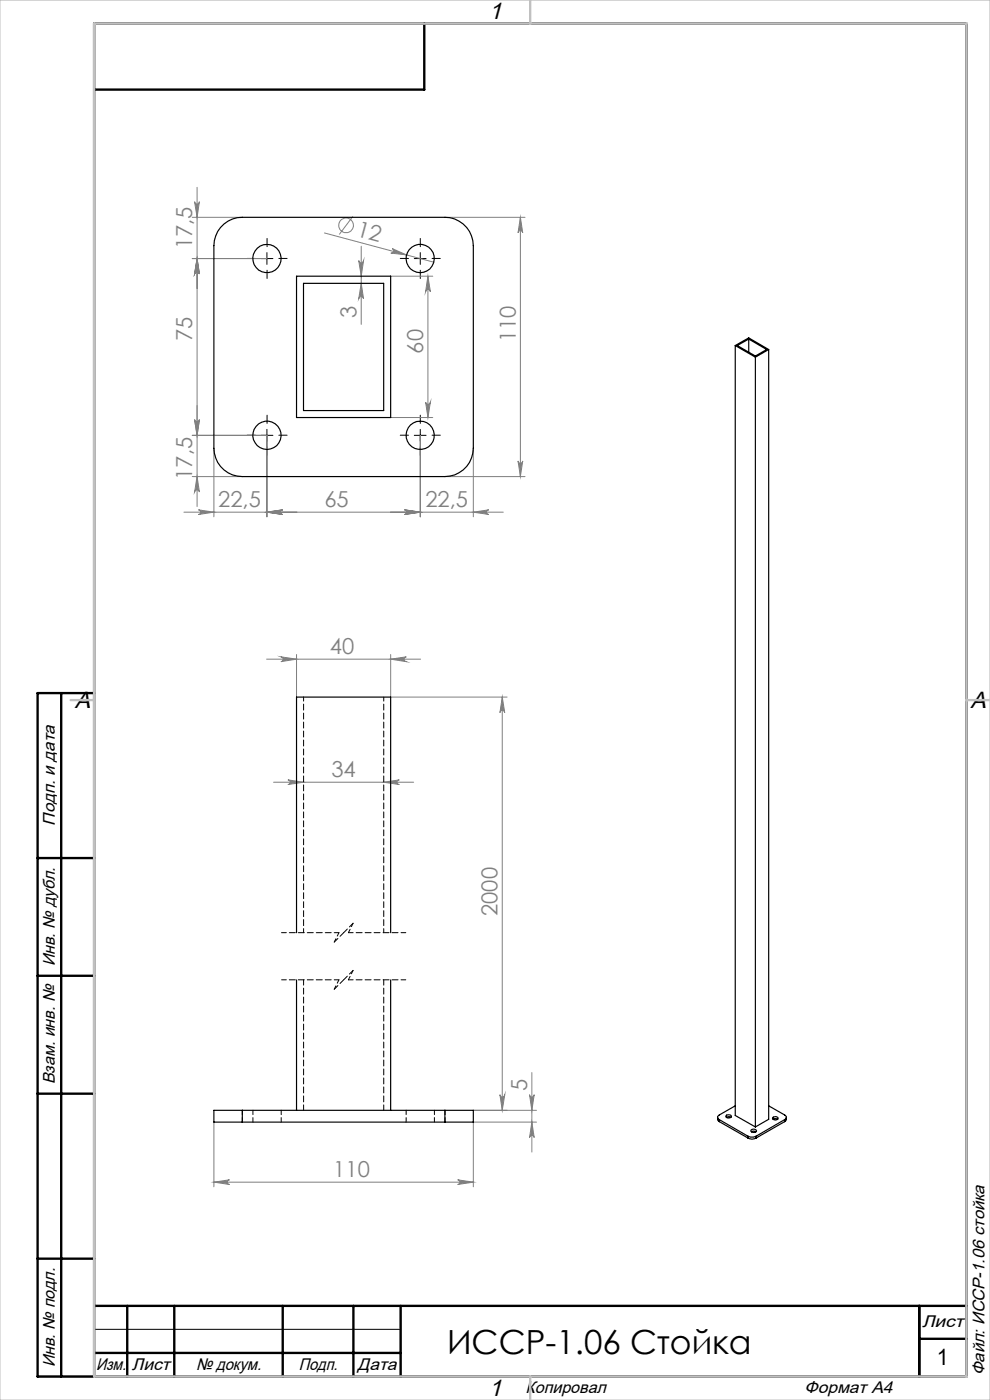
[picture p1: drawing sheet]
<svg xmlns="http://www.w3.org/2000/svg" width="210mm" height="297mm" viewBox="0 0 210 297" stroke-linecap="round" stroke-linejoin="round" font-family="sans-serif">
<g fill="none" stroke="#808080" stroke-width=".21">
<path d="M41.8 39.8v67.7M40.8 54.9h15.8M40.8 46.1h10.6M41.3 42.8a.51 .51 0 0 0 .5 .5 .51 .51 0 0 0 .5-.5l-.5 3.3zM41.8 54.9l.5 3.2a.51 .51 0 0 0-.5-.4 .51 .51 0 0 0-.5 .4zM68.8 49.4l23.2 6.2M74.9 45.9l-2.9 3.8M76.1 55.3a.51 .51 0 0 0 .5 .5 .51 .51 0 0 0 .5-.5l-.5 3.3zM76.6 52.2v16.6M82.9 58.6h8.9M83.2 52.7l3 1.4-3.3-.4a.5 .5 0 0 0 .6-.4 .5 .5 0 0 0-.3-.6zM90.8 58.6v30"/>
<path d="M90.8 58.6l.5 3.3a.51 .51 0 0 0-.5-.5 .51 .51 0 0 0-.5 .5zM94.4 46.1h17M110.4 46.1v55M110.4 46.1l.5 3.3a.49 .49 0 0 0-.5-.5 .49 .49 0 0 0-.5 .5zM76.6 60.1l.5 3.3a.51 .51 0 0 0-.5-.5 .51 .51 0 0 0-.5 .5zM40.8 92.4h15.8v17.2M41.3 89a.51 .51 0 0 0 .5 .5 .51 .51 0 0 0 .5-.5l-.5 3.4zM45.4 95.1v14.5M82.9 88.6h8.9M89.1 92.4v17.2M90.3 85.3a.51 .51 0 0 0 .5 .5 .51 .51 0 0 0 .5-.5l-.5 3.3zM100.4 95.1v14.5"/>
<path d="M109.9 97.8a.49 .49 0 0 0 .5 .5 .49 .49 0 0 0 .5-.5l-.5 3.3zM39 108.7h67.8M40.8 101.1h10.6M41.8 101.1l.5 3.3a.51 .51 0 0 0-.5-.5 .51 .51 0 0 0-.5 .5zM42.1 108.2l3.3 .5-3.3 .4a.49 .49 0 0 0 .5-.4 .49 .49 0 0 0-.5-.5zM56.6 108.7l3.3-.5a.49 .49 0 0 0-.5 .5 .49 .49 0 0 0 .5 .4zM85.8 108.2l3.3 .5-3.3 .4a.49 .49 0 0 0 .5-.4 .49 .49 0 0 0-.5-.5zM94.4 101.1h17M100.4 108.7l3.3-.5a.49 .49 0 0 0-.5 .5 .49 .49 0 0 0 .5 .4zM56.6 139.8h32.6M59.6 139.3l3.3 .5-3.3 .6a.51 .51 0 0 0 .5-.5 .51 .51 0 0 0-.5-.6zM62.9 138.8v9.1"/>
<path d="M82.9 138.8v9.1h24.7M82.9 139.8l3.3-.5a.51 .51 0 0 0-.5 .6 .51 .51 0 0 0 .5 .5zM106.5 147.9v87.6M106.5 147.9l.6 3.3a.51 .51 0 0 0-.5-.5 .51 .51 0 0 0-.6 .5zM58 165.9h29.7M61.1 165.4l3.3 .5-3.3 .5a.49 .49 0 0 0 .5-.5 .49 .49 0 0 0-.5-.5zM81.4 165.9l3.3-.5a.49 .49 0 0 0-.5 .5 .49 .49 0 0 0 .5 .5zM45.4 238.1v13.7M100.4 235.5h13.4M106 232.2a.51 .51 0 0 0 .6 .5 .51 .51 0 0 0 .5-.5l-.6 3.3zM112.3 232.2a.49 .49 0 0 0 .5 .5 .49 .49 0 0 0 .5-.5l-.5 3.3zM112.8 227.5v16.9"/>
<path d="M112.8 238.1l.5 3.2a.49 .49 0 0 0-.5-.4 .49 .49 0 0 0-.5 .4zM113.8 238.1h-13.4v13.7M45.4 250.8l3.3-.5a.49 .49 0 0 0-.5 .5 .49 .49 0 0 0 .5 .5zM45.4 250.8h55M97.1 250.3l3.3 .5-3.3 .5a.49 .49 0 0 0 .4-.5 .49 .49 0 0 0-.4-.5z"/>
<circle cx="73.4" cy="47.8" r="1.56"/>
</g>
<g fill="none" stroke="#000" stroke-width=".21" stroke-dasharray="15.2 1.3 1.3 1.3">
<path d="M54.2 54.8h-1.8M56.7 52.3v-1.7M56.7 57.3v1.8M59.2 54.8h1.7M86.7 54.8h-1.8M89.2 52.3v-1.7M89.2 57.3v1.8M91.7 54.8h1.7M54.2 92.3h-1.8M56.7 89.8v-1.7M56.7 94.8v1.8M59.2 92.3h1.7"/>
<path d="M86.7 92.3h-1.8M89.2 89.8v-1.7M89.2 94.8v1.8M91.7 92.3h1.7"/>
</g>
<path d="M55.4 54.9h2.5M56.6 53.6v2.5M87.9 54.9h2.5M89.1 53.6v2.5M55.4 92.4h2.5M56.6 91.1v2.5M87.9 92.4h2.5M89.1 91.1v2.5M20 282h65" fill="none" stroke="#000" stroke-width=".21"/>
<path d="M71.9 197.9h-12.2M86.1 197.9h-12.2M71.9 207.9h-12.2M86.1 207.9h-12.2" fill="none" stroke="#000" stroke-width=".21" stroke-dasharray="1.3 .6" stroke-dashoffset=".3"/>
<path d="M70.9 199.9l1-2M73.9 197.9l1-2M70.9 209.9l1-2M73.9 207.9l1-2" fill="none" stroke="#000" stroke-width=".21" stroke-dasharray="1.3 .6" stroke-dashoffset=".5"/>
<path d="M72.9 197.9l-2 2M74.9 195.9l-2 2M72.9 207.9l-2 2M74.9 205.9l-2 2" fill="none" stroke="#000" stroke-width=".21" stroke-dasharray="1.3 .6" stroke-dashoffset=".2"/>
<path d="M20 147v145" fill="none" stroke="#000" stroke-width=".25"/>
<g fill="none" stroke="#000" stroke-width=".5">
<path d="M90 5v14h-70M13 147v145M20 147h-12v145h197v-287h-185v287M8 182h12M8 207h12M8 232h12M8 267h12M20 277h185M27 277v15M37 277v15M60 277v15M75 277v15"/>
<path d="M85 277v15M195 277v15M20 287h65M195 284h10"/>
</g>
<path d="M0 0h210v297h-210z" fill="none" stroke="#c0c0c0" stroke-width=".21"/>
<path d="M20 5h185v287h-185zM112.5 0v5M15 148.5h5M205 148.5h5M112.5 292v5" fill="none" stroke="#c0c0c0" stroke-width=".5"/>
<g fill="#808080">
<path d="M83.2 52.7l3 1.4-3.3-.4a.5 .5 0 0 0 .6-.4 .5 .5 0 0 0-.3-.6z"/>
<path d="M82.9 139.8l3.3-.5a.51 .51 0 0 0-.5 .6 .51 .51 0 0 0 .5 .5zM59.6 139.3l3.3 .5-3.3 .6a.51 .51 0 0 0 .5-.5 .51 .51 0 0 0-.5-.6z"/>
<path d="M45.4 250.8l3.3-.5a.49 .49 0 0 0-.5 .5 .49 .49 0 0 0 .5 .5zM97.1 250.3l3.3 .5-3.3 .5a.49 .49 0 0 0 .4-.5 .49 .49 0 0 0-.4-.5zM61.1 165.4l3.3 .5-3.3 .5a.49 .49 0 0 0 .5-.5 .49 .49 0 0 0-.5-.5zM81.4 165.9l3.3-.5a.49 .49 0 0 0-.5 .5 .49 .49 0 0 0 .5 .5zM56.6 108.7l3.3-.5a.49 .49 0 0 0-.5 .5 .49 .49 0 0 0 .5 .4zM85.8 108.2l3.3 .5-3.3 .4a.49 .49 0 0 0 .5-.4 .49 .49 0 0 0-.5-.5zM42.1 108.2l3.3 .5-3.3 .4a.49 .49 0 0 0 .5-.4 .49 .49 0 0 0-.5-.5zM56.6 108.7l3.3-.5a.49 .49 0 0 0-.5 .5 .49 .49 0 0 0 .5 .4zM85.8 108.2l3.3 .5-3.3 .4a.49 .49 0 0 0 .5-.4 .49 .49 0 0 0-.5-.5zM100.4 108.7l3.3-.5a.49 .49 0 0 0-.5 .5 .49 .49 0 0 0 .5 .4z"/>
<path d="M112.8 238.1l.5 3.2a.49 .49 0 0 0-.5-.4 .49 .49 0 0 0-.5 .4zM112.3 232.2a.49 .49 0 0 0 .5 .5 .49 .49 0 0 0 .5-.5l-.5 3.3zM90.3 85.3a.51 .51 0 0 0 .5 .5 .51 .51 0 0 0 .5-.5l-.5 3.3zM90.8 58.6l.5 3.3a.51 .51 0 0 0-.5-.5 .51 .51 0 0 0-.5 .5zM76.6 60.1l.5 3.3a.51 .51 0 0 0-.5-.5 .51 .51 0 0 0-.5 .5zM76.1 55.3a.51 .51 0 0 0 .5 .5 .51 .51 0 0 0 .5-.5l-.5 3.3zM41.3 89a.51 .51 0 0 0 .5 .5 .51 .51 0 0 0 .5-.5l-.5 3.4zM41.8 54.9l.5 3.2a.51 .51 0 0 0-.5-.4 .51 .51 0 0 0-.5 .4zM41.8 54.9l.5 3.2a.51 .51 0 0 0-.5-.4 .51 .51 0 0 0-.5 .4zM41.3 42.8a.51 .51 0 0 0 .5 .5 .51 .51 0 0 0 .5-.5l-.5 3.3z"/>
<path d="M106.5 147.9l.6 3.3a.51 .51 0 0 0-.5-.5 .51 .51 0 0 0-.6 .5zM106 232.2a.51 .51 0 0 0 .6 .5 .51 .51 0 0 0 .5-.5l-.6 3.3zM110.4 46.1l.5 3.3a.49 .49 0 0 0-.5-.5 .49 .49 0 0 0-.5 .5zM109.9 97.8a.49 .49 0 0 0 .5 .5 .49 .49 0 0 0 .5-.5l-.5 3.3zM41.3 89a.51 .51 0 0 0 .5 .5 .51 .51 0 0 0 .5-.5l-.5 3.4zM41.8 101.1l.5 3.3a.51 .51 0 0 0-.5-.5 .51 .51 0 0 0-.5 .5z"/>
</g>
<g fill="none" stroke="#000" stroke-width=".25">
<path d="M46.8 48.3a6 6 0 0 1 4.6-2.2h43a6 6 0 0 1 6 6v43a6 6 0 0 1-6 6h-43a6 6 0 0 1-6-6v-43a6.3 6.3 0 0 1 1.4-3.8zM62.9 58.6h20v30h-20zM64.4 60.1h17v27h-17zM156 73.3l4.2 2.5M156 73.3v163.3l4.2 2.5M156 73.3l2.8-1.6 4.3 2.5M156.4 73.3l2.4-1.4 3.8 2.3-2.4 1.3zM158.8 71.9v2.8M160.2 75.8v163.3M163.1 74.2l-2.9 1.6M163.1 74.2v163.3l-2.9 1.6M62.9 197.9v-50h20v50"/>
<path d="M62.9 207.9v27.6M82.9 207.9v27.6M51.4 235.5h-6v2.6h6M51.4 235.5v2.6M51.4 235.5h43M51.4 238.1h43M94.4 235.5h6v2.6h-6M94.4 235.5v2.6M152.2 237l.1 .6 .3 .3M152.6 237.5l6.1 3.5M152.6 237.5v.4M152.6 237.9l6.1 3.5"/>
<path d="M154.1 236.6l.3-.1a.4 .4 0 0 1 .6 0 .4 .4 0 0 1-.1 .6 .52 .52 0 0 1-.6 .1 .52 .52 0 0 1-.2-.6zM154.1 237l.5-.1 .4 .1M156 234.6l-3.4 1.9a.52 .52 0 0 0-.4 .5 .52 .52 0 0 0 .4 .5M159.4 239.7a.66 .66 0 0 1 1 .3 .62 .62 0 0 1-.6 .3 .62 .62 0 0 1-.5-.6zM163.1 234.6l3.3 1.9a.52 .52 0 0 1 .4 .5 .52 .52 0 0 1-.4 .5M163.9 237.1a.61 .61 0 0 1 .7-.2 .61 .61 0 0 1 .4 .5 .65 .65 0 0 1-1.1-.3zM164 237.5l.3-.2 .7 .2M166.4 237.5l-6 3.5M166.4 237.5v.4M166.4 237.9l-6 3.5M166.8 237v.6l-.4 .3M158.7 241l.5 .2 1.2-.2"/>
<path d="M158.7 241.4a1.78 1.78 0 0 0 1.7 0M158.7 241v.4M159.4 240.1l.4-.1 .5 .1M160.4 241v.4"/>
<circle cx="56.6" cy="54.8" r="2.99"/>
<circle cx="89.1" cy="54.9" r="2.99"/>
<circle cx="56.6" cy="92.4" r="3"/>
<circle cx="89.1" cy="92.4" r="3"/>
</g>
<path d="M64.4 197.9v-50M81.4 197.9v-50" fill="none" stroke="#000" stroke-width=".21" stroke-dasharray="1.3 .6" stroke-dashoffset=".4"/>
<path d="M51.4 238v-2.5M53.7 235.5v2.5M59.7 238v-2.5M86.2 235.5v2.5M92.2 238v-2.5M94.4 238v-2.5" fill="none" stroke="#000" stroke-width=".21" stroke-dasharray="1.3 .6" stroke-dashoffset=".3"/>
<path d="M64.4 235.5v-27.6M81.4 235.5v-27.6" fill="none" stroke="#000" stroke-width=".21" stroke-dasharray="1.3 .6" stroke-dashoffset=".1"/>
<text font-size="7.1" x="94.8" y="287.2">ИССР-1.06 Стойка</text>
<g font-size="5">
<text x="103.7" y="4.1">1</text>
<text x="15.9" y="150.1">A</text>
<text x="205.9" y="150.1">A</text>
<text x="103.7" y="296.1">1</text>
</g>
<text font-size="4.8" x="198.8" y="289.6">1</text>
<g font-size="4.7" fill="#808080">
<text x="40.8" y="52.9" transform="rotate(-90 40.8 52.9)">17,5</text>
<text x="75.5" y="50.1" transform="rotate(15 75.5 50.1)">12</text>
<text x="75.6" y="67.5" transform="rotate(-90 75.6 67.5)">3</text>
<text x="40.8" y="72.3" transform="rotate(-90 40.8 72.3)">75</text>
<text x="89.8" y="75" transform="rotate(-90 89.8 75)">60</text>
<text x="109.4" y="72.6" transform="rotate(-90 109.4 72.6)">110</text>
<text x="40.8" y="101.8" transform="rotate(-90 40.8 101.8)">17,5</text>
<text x="46.3" y="107.6">22,5</text>
<text x="68.8" y="107.6">65</text>
<text x="90.2" y="107.6">22,5</text>
<text x="70" y="138.8">40</text>
<text x="70.3" y="164.9">34</text>
<text x="105.6" y="194.3" transform="rotate(-90 105.6 194.3)">2000</text>
<text x="111.8" y="231.4" transform="rotate(-90 111.8 231.4)">5</text>
<text x="70.7" y="249.8">110</text>
</g>
<g font-size="3.6">
<text x="11.6" y="175.1" transform="rotate(-90 11.6 175.1)">Подп. и дата</text>
<text x="11.6" y="205" transform="rotate(-90 11.6 205)">Инв. № дубл.</text>
<text x="11.6" y="230" transform="rotate(-90 11.6 230)">Взам. инв. №</text>
<text x="195.6" y="281.6">Лист</text>
<text x="11.6" y="290" transform="rotate(-90 11.6 290)">Инв. № подл.</text>
<text x="20.4" y="290.6">Изм.</text>
<text x="28" y="290.6">Лист</text>
<text x="41.6" y="290.6">№ докум.</text>
<text x="63.4" y="290.6">Подп.</text>
<text x="75.9" y="290.6">Дата</text>
<text x="208.9" y="291.8" transform="rotate(-90 208.9 291.8)">Файл: ИССР-1.06 стойка</text>
<text x="111.5" y="295.6">Копировал</text>
<text x="170.7" y="295.6">Формат А4</text>
</g>
</svg>
